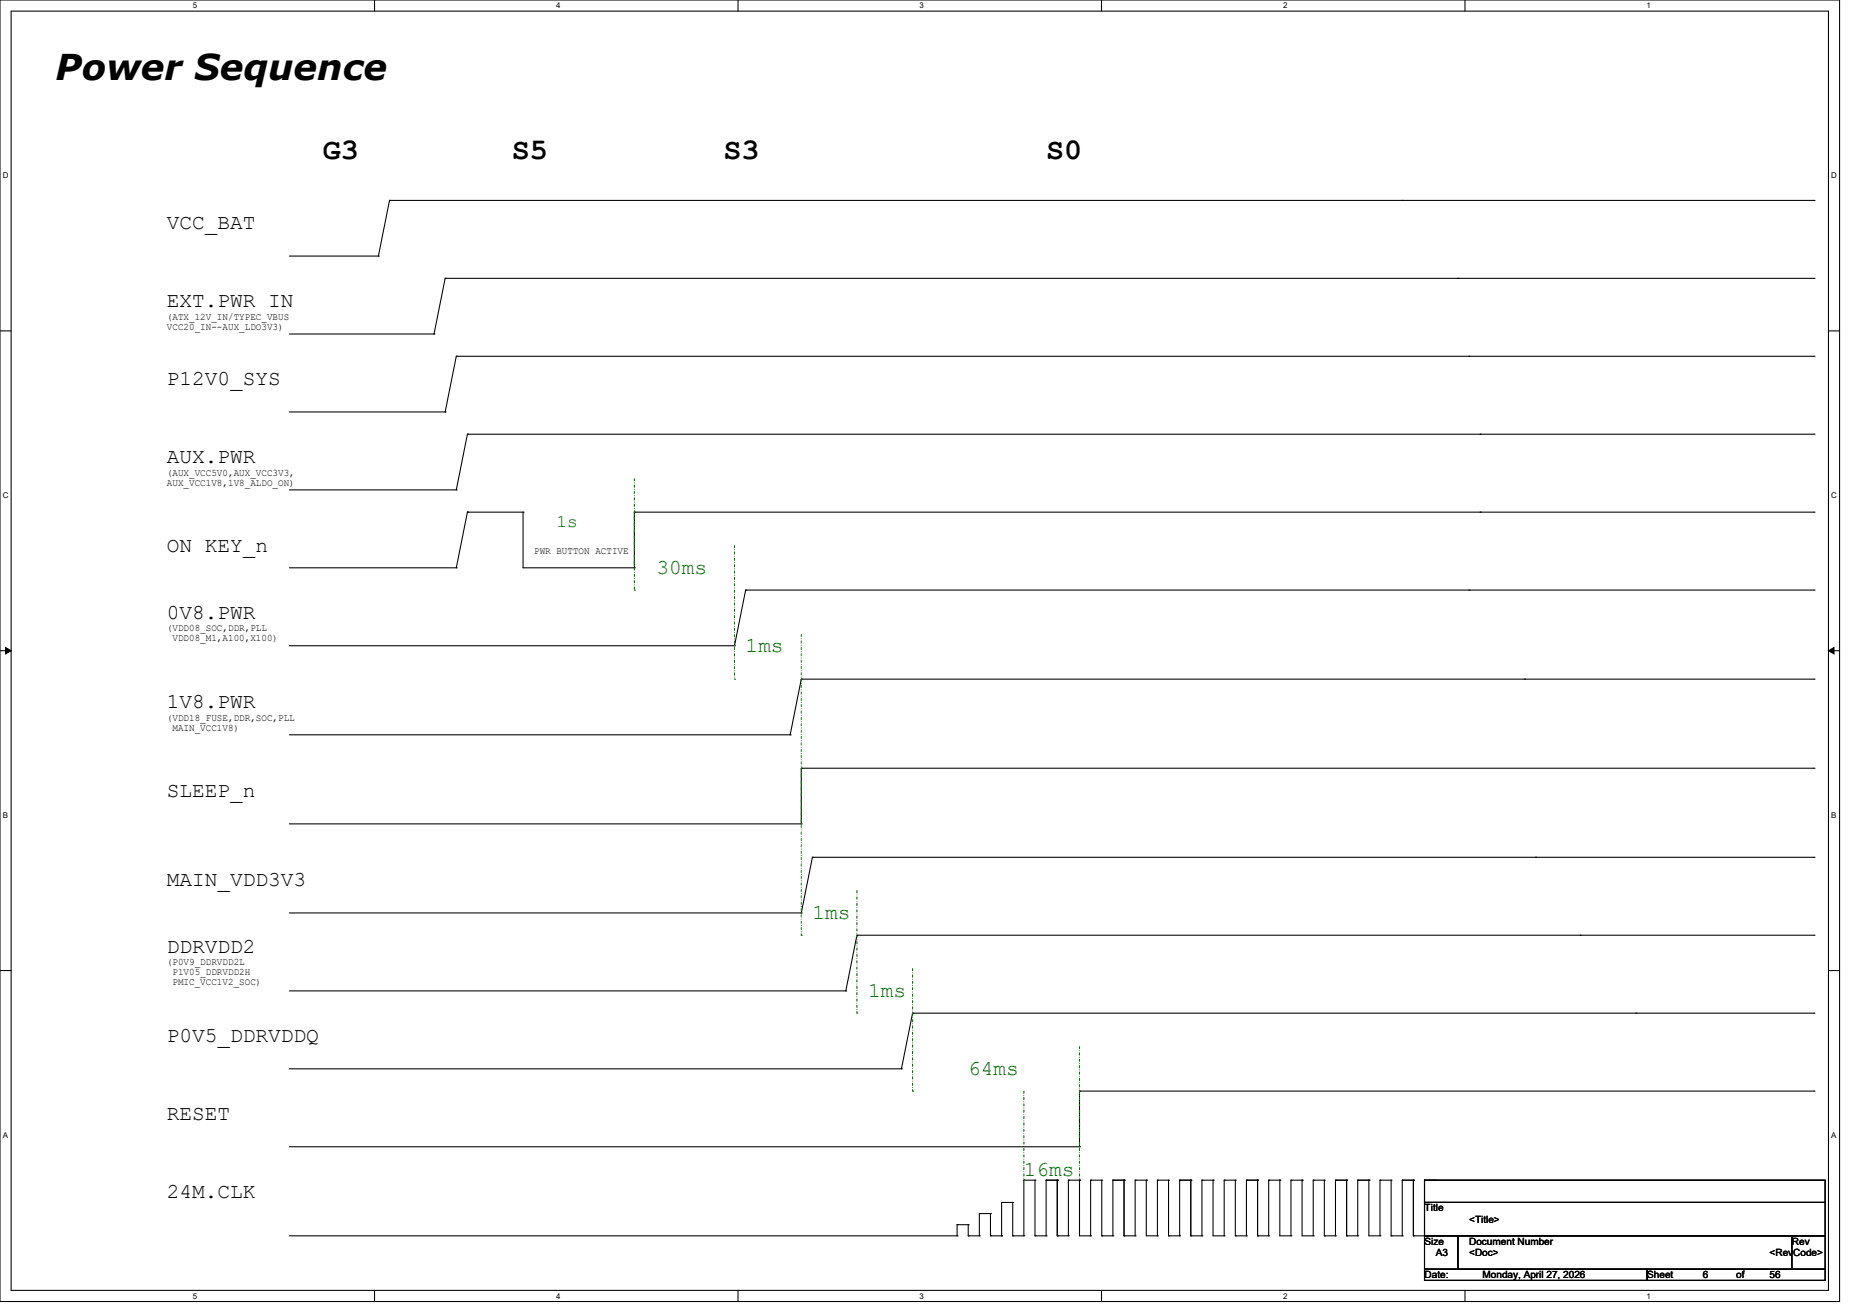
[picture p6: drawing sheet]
<svg xmlns="http://www.w3.org/2000/svg" width="297mm" height="210mm" viewBox="0 0 297 210" stroke-linecap="round" stroke-linejoin="round" font-family="sans-serif">
<path d="M0 0h293.9v207.8h-293.9zM1.8 1.8h290.3v204.3h-290.3z" fill="none" stroke="#000" stroke-width=".17"/>
<g fill="#fff">
<path d="M30.8 .2h.7v1.4h-.7z"/>
<path d="M30.8 206.2h.7v1.5h-.7z"/>
</g>
<path d="M59.8 0v1.8M59.8 206.1v1.7" fill="none" stroke="#000" stroke-width=".17"/>
<g fill="#fff">
<path d="M88.9 .2h.7v1.4h-.7z"/>
<path d="M88.9 206.2h.7v1.5h-.7z"/>
</g>
<path d="M117.9 0v1.8M117.9 206.1v1.7" fill="none" stroke="#000" stroke-width=".17"/>
<g fill="#fff">
<path d="M146.9 .2h.7v1.4h-.7z"/>
<path d="M146.9 206.2h.7v1.5h-.7z"/>
</g>
<path d="M176 0v1.8M176 206.1v1.7" fill="none" stroke="#000" stroke-width=".17"/>
<g fill="#fff">
<path d="M205 .2h.7v1.4h-.7z"/>
<path d="M205 206.2h.7v1.5h-.7z"/>
</g>
<path d="M234.1 0v1.8M234.1 206.1v1.7" fill="none" stroke="#000" stroke-width=".17"/>
<g fill="#fff">
<path d="M263.1 .2h.7v1.4h-.7z"/>
<path d="M263.1 206.2h.7v1.5h-.7z"/>
<path d="M.4 27.3h1v1.4h-1z"/>
<path d="M292.6 27.3h.9v1.4h-.9z"/>
<path d="M.4 78.4h1v1.4h-1z"/>
<path d="M292.6 78.4h.9v1.4h-.9z"/>
</g>
<path d="M0 52.8h1.8M292.1 52.8h1.8" fill="none" stroke="#000" stroke-width=".17"/>
<g fill="#fff">
<path d="M.4 129.4h.9v1.5h-.9z"/>
<path d="M292.6 129.4h.8v1.5h-.8z"/>
</g>
<path d="M0 103.9h1.8M292.1 103.9h1.8" fill="none" stroke="#000" stroke-width=".17"/>
<path d="M.9 103.4l.9 .5-.9 .5zM292.1 103.9l.9-.5v1z" fill="#000" stroke="#000" stroke-width=".16"/>
<g fill="#fff">
<path d="M.4 180.5h.9v1.4h-.9z"/>
<path d="M292.6 180.5h.8v1.4h-.8z"/>
</g>
<g fill="none" stroke="#000" stroke-width=".17">
<path d="M62.2 32h.1M62.2 32l-1.7 8.9M62.2 32h227.6M224 32h.1M289.8 32h.1M46.2 40.9h14.3M46.2 53.3h23.1M60.5 40.9h.1M69.3 53.3h.1M71.1 44.4h.1M71.1 44.4l-1.8 8.9M71.1 44.4h218.7"/>
<path d="M72.9 56.9h.1M72.9 56.9l-1.8 8.9M72.9 56.9h216.9M232.9 44.4h.1M234.7 56.9h.1M289.8 56.9h.1M289.8 44.4h.1M46.2 65.8h24.9M46.2 78.2h26.7M71.1 65.8h.1M72.9 78.2h.1M74.7 69.3h.1"/>
<path d="M74.7 69.3l-1.8 8.9M74.7 69.3h215.1M236.5 69.3h.1M289.8 69.3h.1M46.2 90.7h26.7M72.9 90.7h.1M74.7 81.8h.1M74.7 81.8h8.9M74.7 81.8l-1.8 8.9M83.6 81.8h.1M83.6 81.8v8.9h17.7M101.3 81.8h.1"/>
<path d="M101.3 90.7h.1M101.3 81.8v8.9M101.3 81.8h188.5M119.1 94.2h.1M119.1 94.2l-1.8 8.9M119.1 94.2h170.7M234.7 94.2h.1M236.5 81.8h.1M289.8 94.2h.1M289.8 81.8h.1M46.2 103.1h71.1M46.2 117.3h80"/>
<path d="M117.3 103.1h.1M126.2 117.3h.1M128 108.5h.1M128 108.5l-1.8 8.8M128 108.5h161.8M243.6 108.5h.1M289.8 108.5h.1M46.2 131.6h81.8M128 122.7h.1M128 131.6h.1M128 122.7v8.9M128 122.7h161.8"/>
<path d="M129.8 136.9h.1M129.8 136.9l-1.8 8.9M129.8 136.9h160M245.4 136.9h.1M289.8 122.7h.1M289.8 136.9h.1M0 155h1.8M46.2 145.8h81.8M46.2 158.2h88.9M128 145.8h.1M135.1 158.2h.1M136.9 149.4h.1"/>
<path d="M136.9 149.4l-1.8 8.8M136.9 149.4h152.9M252.5 149.4h.1M289.8 149.4h.1M292.1 155h1.8M46.2 170.7h97.8M144 170.7h.1M145.8 161.8h.1M145.8 161.8l-1.8 8.9M145.8 161.8h144M172.5 174.2h.1M172.5 174.2v8.9"/>
<path d="M172.5 174.2h117.3M261.4 161.8h.1M289.8 174.2h.1M289.8 161.8h.1M46.2 183.1h126.3M46.2 197.4h106.7M152.9 197.4h.1M152.9 195.6h.1M152.9 195.6v1.8M152.9 195.6h1.8M154.7 195.6h.1M154.7 197.4h.1"/>
<path d="M154.7 197.4h1.8M154.7 195.6v1.8M156.5 197.4h.1M156.5 193.8h.1M156.5 193.8v3.6M156.5 193.8h1.7M158.2 193.8h.1M158.2 197.4h.1M158.2 197.4h1.8M158.2 193.8v3.6M160 197.4h.1M161.8 192h.1"/>
<path d="M161.8 197.4h.1M161.8 197.4h1.8M161.8 192h-1.8v5.4M161.8 192v5.4M163.6 197.4h.1M163.6 188.5h.1M163.6 188.5v8.9M163.6 188.5h1.8M165.4 197.4h.1M165.4 188.5h.1M165.4 197.4h1.7M165.4 188.5v8.9"/>
<path d="M167.1 197.4h.1M167.1 188.5h.1M167.1 188.5v8.9M167.1 188.5h1.8M168.9 188.5h.1M168.9 197.4h.1M168.9 197.4h1.8M168.9 188.5v8.9M170.7 188.5h.1M170.7 197.4h.1M170.7 188.5h1.8M170.7 188.5v8.9"/>
<path d="M172.5 183.1h.1M172.5 188.5h.1M172.5 188.5v8.9h1.7M174.2 188.5h.1M174.2 197.4h.1M174.2 188.5h1.8M174.2 188.5v8.9M176 188.5h.1M176 197.4h.1M176 197.4h1.8M176 188.5v8.9M177.8 188.5h.1"/>
<path d="M177.8 197.4h.1M177.8 188.5h1.8M177.8 188.5v8.9M179.6 188.5h.1M179.6 197.4h.1M179.6 197.4h1.8M179.6 188.5v8.9M181.4 188.5h.1M181.4 197.4h.1M181.4 188.5h1.7M181.4 188.5v8.9M183.1 188.5h.1"/>
<path d="M183.1 188.5v8.9h1.8M184.9 188.5h.1M184.9 197.4h.1M184.9 188.5h1.8M184.9 188.5v8.9M186.7 188.5h.1M186.7 197.4h.1M186.7 197.4h1.8M186.7 188.5v8.9M188.5 188.5h.1M188.5 197.4h.1M188.5 188.5h1.7"/>
<path d="M188.5 188.5v8.9M190.2 188.5h.1M190.2 197.4h.1M190.2 197.4h1.8M190.2 188.5v8.9M192 188.5h.1M192 197.4h.1M192 188.5h1.8M192 188.5v8.9M193.8 188.5h.1M193.8 188.5v8.9h1.8M195.6 188.5h.1"/>
<path d="M195.6 197.4h.1M195.6 188.5h1.8M195.6 188.5v8.9M197.4 188.5h.1M197.4 197.4h.1M197.4 197.4h1.7M197.4 188.5v8.9M199.1 188.5h.1M199.1 197.4h.1M199.1 188.5h1.8M199.1 188.5v8.9M200.9 188.5h.1"/>
<path d="M200.9 197.4h.1M200.9 197.4h1.8M200.9 188.5v8.9M202.7 188.5h.1M202.7 197.4h.1M202.7 188.5h1.8M202.7 188.5v8.9M204.5 188.5h.1M204.5 188.5v8.9h1.7M206.2 188.5h.1M206.2 197.4h.1M206.2 188.5h1.8"/>
<path d="M206.2 188.5v8.9M208 188.5h.1M208 188.5v8.9h1.8M209.8 188.5h.1M209.8 197.4h.1M209.8 188.5h1.8M209.8 188.5v8.9M211.6 188.5h.1M211.6 197.4h.1M211.6 197.4h1.8M211.6 188.5v8.9M213.4 188.5h.1"/>
<path d="M213.4 197.4h.1M213.4 188.5h1.7M213.4 188.5v8.9M215.1 188.5h.1M215.1 197.4h.1M215.1 197.4h1.8M215.1 188.5v8.9M216.9 188.5h.1M216.9 197.4h.1M216.9 188.5h1.8M216.9 188.5v8.9M218.7 188.5h.1"/>
<path d="M218.7 188.5v8.9h1.8M220.5 188.5h.1M220.5 197.4h.1M220.5 188.5h1.7M220.5 188.5v8.9M222.2 188.5h.1M222.2 197.4h.1M222.2 197.4h1.8M222.2 188.5v8.9M224 188.5h.1M224 197.4h.1M224 188.5h1.8"/>
<path d="M224 188.5v8.9M225.8 188.5h.1M225.8 197.4h.1M225.8 197.4h1.8M225.8 188.5v8.9M227.6 188.5h64v3.5h-64zM227.6 192h64v5.4h-64zM227.6 197.4h5.3v5.3h-5.3zM227.6 188.5h.1M227.6 197.4h.1M227.6 188.5h1.8M227.6 188.5v8.9"/>
<path d="M229.4 188.5h.1M232.9 197.4h53.4v5.3h-53.4zM286.3 197.4h5.3v5.3h-5.3zM227.6 202.7h35.5v1.8h-35.5zM263.1 202.7h28.5v1.8h-28.5z"/>
</g>
<g fill="none" stroke="#008000" stroke-width=".17" stroke-dasharray=".3 .3 0 .3">
<path d="M101.3 76.5v17.7M101.3 94.2h.1M117.3 87.1v21.4M117.3 108.5h.1M128 101.3v48.1M128 149.4h.1M136.9 142.2v19.6M145.8 154.7v19.5M136.9 161.8h.1M145.8 174.2h.1M163.6 174.2v14.3M172.5 167.1v21.4"/>
<path d="M163.6 188.5h.1M172.5 188.5h.1"/>
</g>
<text font-size="5.7" x="8.9" y="12.8">Power Sequence</text>
<g font-size="4.8">
<text x="51.6" y="25.3">G3</text>
<text x="81.8" y="25.3">S5</text>
<text x="115.6" y="25.3">S3</text>
<text x="167.1" y="25.3">S0</text>
</g>
<g font-size="3.4">
<text x="26.7" y="36.6">VCC_BAT</text>
<text x="26.7" y="49">EXT.PWR IN</text>
<text x="26.7" y="61.5">P12V0_SYS</text>
<text x="26.7" y="73.9">AUX.PWR</text>
<text x="26.7" y="88.2">ON KEY_n</text>
<text x="26.7" y="98.8">0V8.PWR</text>
<text x="26.7" y="113.1">1V8.PWR</text>
<text x="26.7" y="127.3">SLEEP_n</text>
<text x="26.7" y="141.5">MAIN_VDD3V3</text>
<text x="26.7" y="152.2">DDRVDD2</text>
<text x="26.7" y="166.4">P0V5_DDRVDDQ</text>
<text x="26.7" y="178.8">RESET</text>
<text x="26.7" y="191.3">24M.CLK</text>
</g>
<g font-size="3.4" fill="#008000">
<text x="104.9" y="91.7">30ms</text>
<text x="119.1" y="104.2">1ms</text>
<text x="129.8" y="146.8">1ms</text>
<text x="138.7" y="159.3">1ms</text>
<text x="154.7" y="171.7">64ms</text>
<text x="163.6" y="187.7">16ms</text>
</g>
<text font-size="2.8" fill="#008000" x="88.9" y="84.1">1s</text>
<g font-size="1.6">
<text x="26.7" y="51.1">(ATX_12V_IN/TYPEC_VBUS</text>
<text x="26.7" y="52.7">VCC20_IN--AUX_LDO3V3)</text>
<text x="26.7" y="75.9">(AUX_VCC5V0,AUX_VCC3V3,</text>
<text x="26.7" y="77.5">AUX_VCC1V8,1V8_ALDO_ON)</text>
<text x="85.3" y="88.4">PWR BUTTON ACTIVE</text>
<text x="26.7" y="100.8">(VDD08_SOC,DDR,PLL</text>
<text x="27.6" y="102.4">VDD08_M1,A100,X100)</text>
<text x="26.7" y="115.1">(VDD18_FUSE,DDR,SOC,PLL</text>
<text x="27.6" y="116.7">MAIN_VCC1V8)</text>
<text x="26.7" y="154.2">(P0V9_DDRVDD2L</text>
<text x="27.6" y="155.8">P1V05_DDRVDD2H</text>
<text x="27.6" y="157.4">PMIC_VCC1V2_SOC)</text>
<text x="227.6" y="193.5">Title</text>
<text x="234.7" y="195.2">&lt;Title&gt;</text>
<text x="227.6" y="198.8">Size</text>
<text x="229.4" y="200.6">A3</text>
<text x="234.7" y="198.8">Document Number</text>
<text x="234.7" y="200.6">&lt;Doc&gt;</text>
<text x="282.7" y="200.6">&lt;RevCode&gt;</text>
<text x="286.3" y="198.8">Rev</text>
<text x="227.6" y="204.1">Date:</text>
<text x="236.9" y="204.1">Monday, April 27, 2026</text>
<text x="263.2" y="204.1">Sheet</text>
<text x="272.1" y="204.1">6</text>
<text x="277.4" y="204.1">of</text>
<text x="282.7" y="204.1">56</text>
</g>
<g font-size="1.3">
<text x="30.8" y="1.3">5</text>
<text x="88.9" y="1.3">4</text>
<text x="146.9" y="1.3">3</text>
<text x="205" y="1.3">2</text>
<text x="263.1" y="1.3">1</text>
<text x=".4" y="28.5">D</text>
<text x="292.5" y="28.5">D</text>
<text x=".4" y="79.5">C</text>
<text x="292.5" y="79.5">C</text>
<text x=".4" y="130.6">B</text>
<text x="292.5" y="130.6">B</text>
<text x=".4" y="181.7">A</text>
<text x="292.5" y="181.7">A</text>
<text x="30.8" y="207.4">5</text>
<text x="88.9" y="207.4">4</text>
<text x="146.9" y="207.4">3</text>
<text x="205" y="207.4">2</text>
<text x="263.1" y="207.4">1</text>
</g>
</svg>
